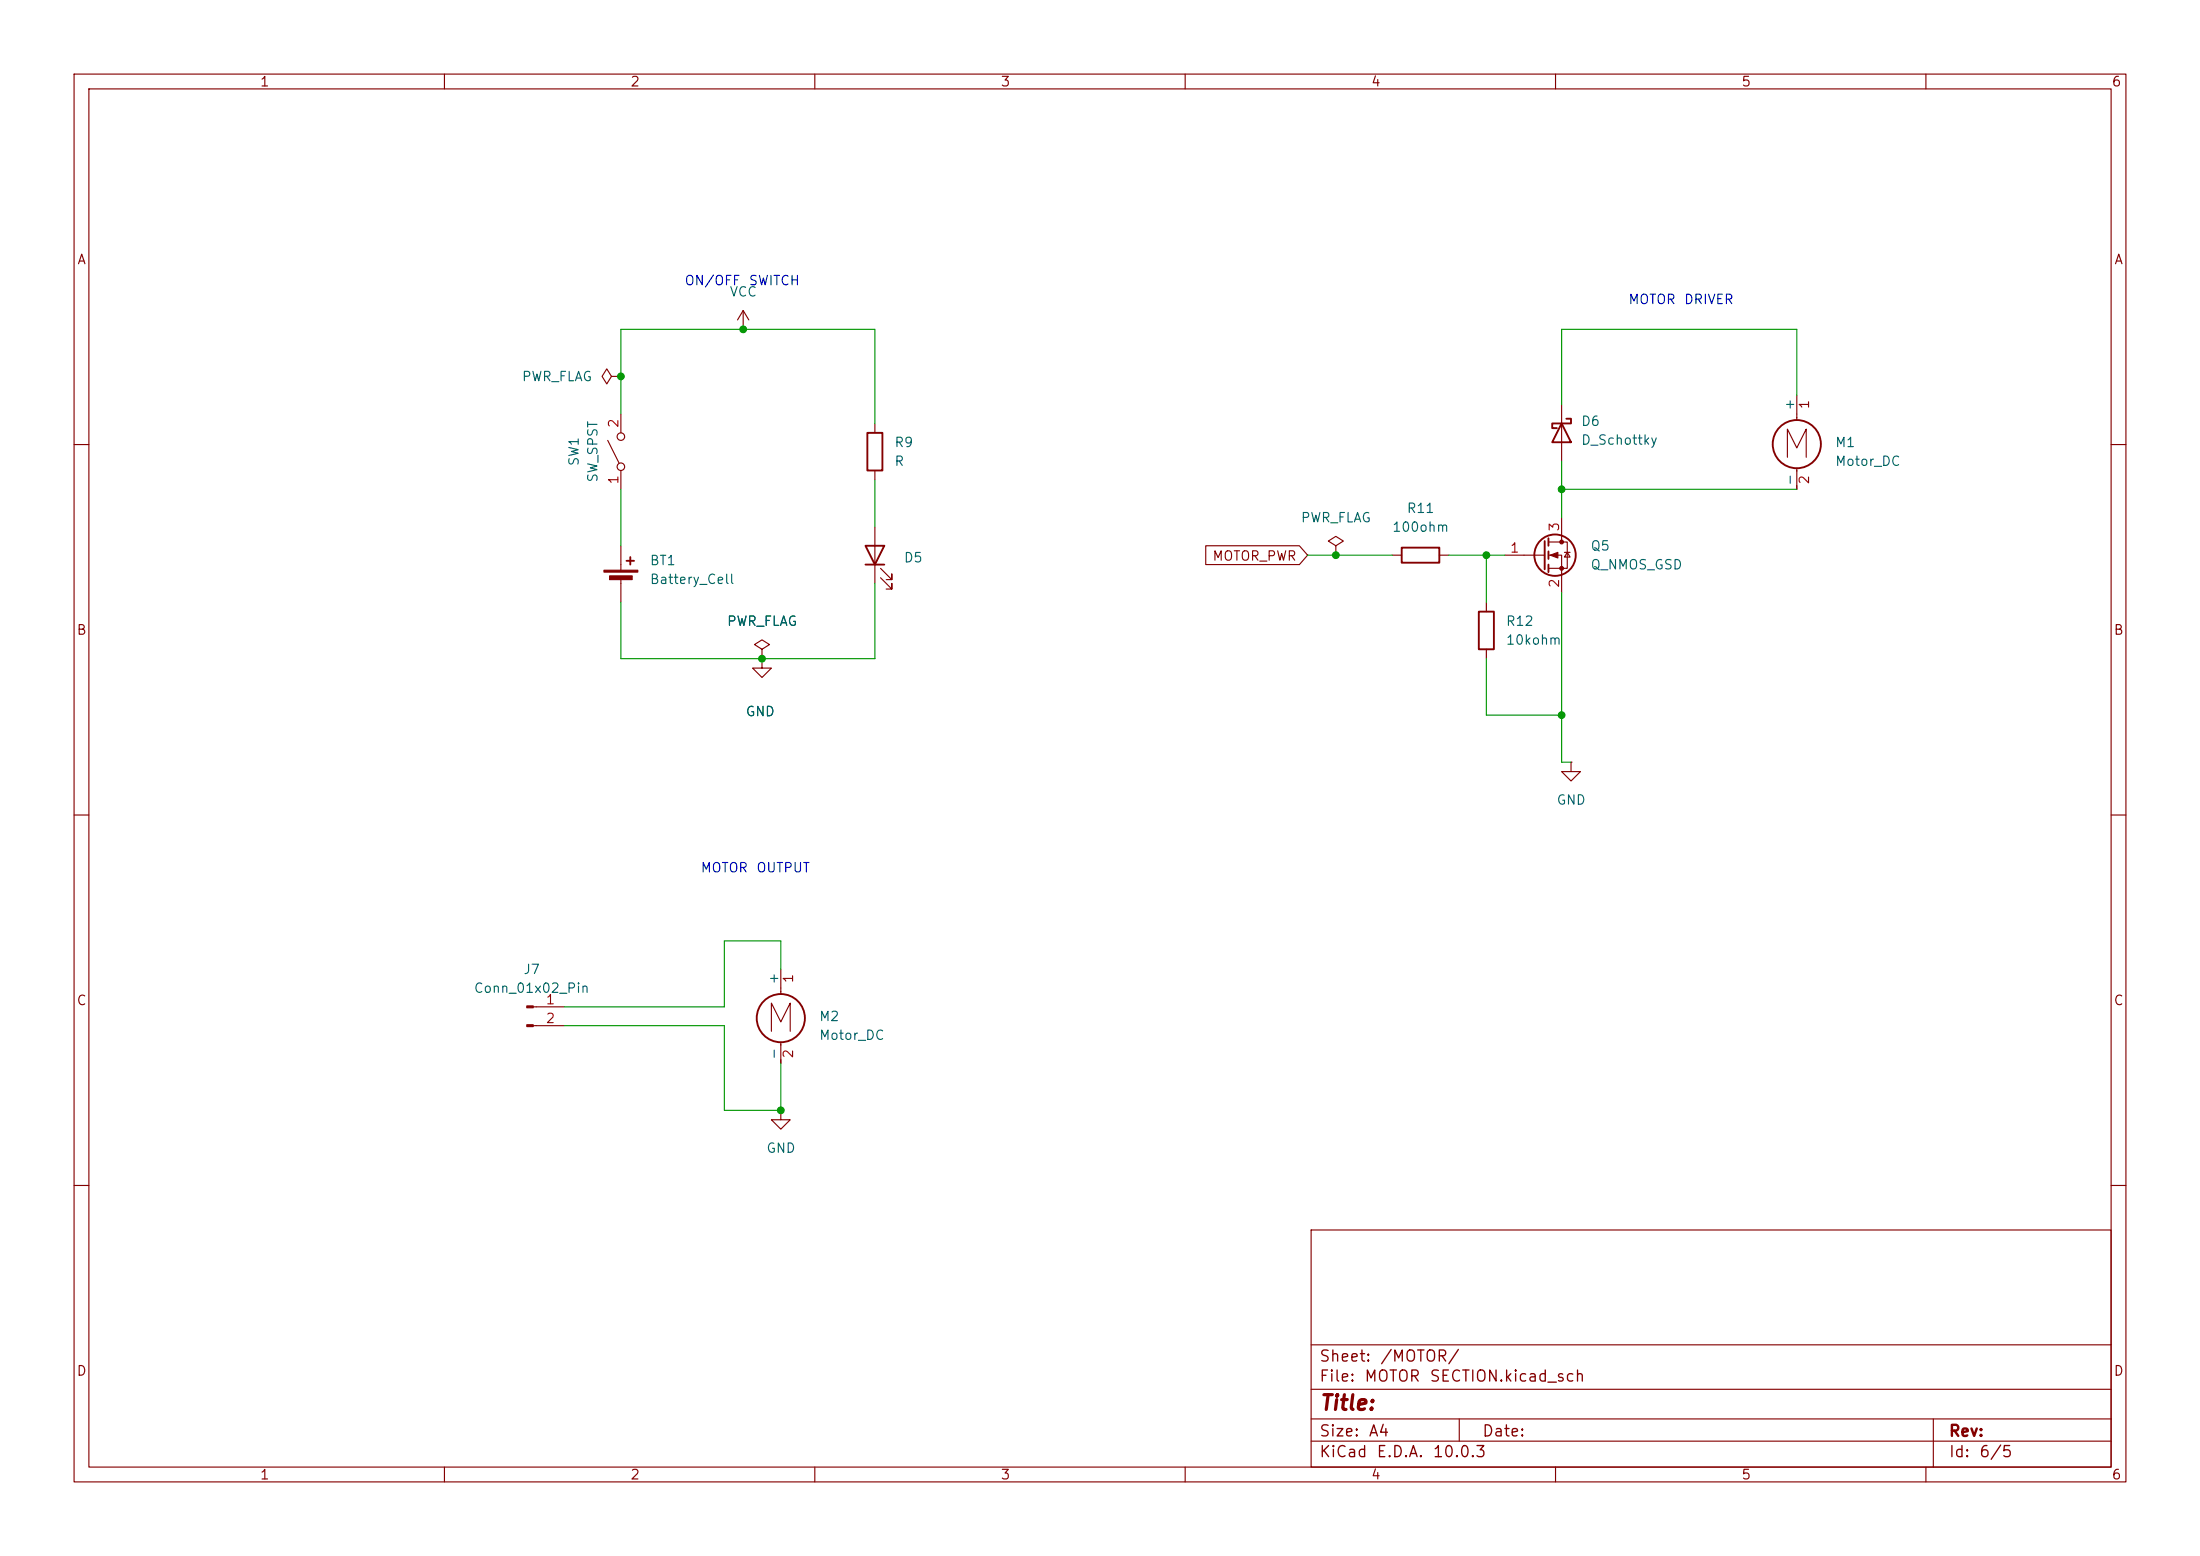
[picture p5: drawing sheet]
<svg xmlns="http://www.w3.org/2000/svg" width="297mm" height="210mm" viewBox="0 0 297 210" stroke-linecap="round" stroke-linejoin="round" font-family="sans-serif">
<g fill="none" stroke="#840000" stroke-width=".15">
<path d="M10 10h277v190h-277zM12 12h273v186h-273zM60 10v2M110 10v2M160 10v2M210 10v2M260 10v2M82 59.4l1.6 3.1M82.5 50.8l-.6-1-.6 1 .6 1 .6-1h1.3M83.8 50.8h.1M83.8 55.9v2.5M100.3 44.5h.1"/>
<path d="M100.3 41.9l-.7 1.3M100.3 41.9l.8 1.3M100.3 41.9v2.6M118.1 57.2v1.2M210.8 54.6v7.6M242.6 53.3v3.4M10 60h2M83.8 63.5v2.5M83.8 73.7v3.3M83.8 78v3.3M118.1 63.5v1.3M118.1 71.1v7.6"/>
<path d="M118.9 78l1.5 1.5v-.8v.8h-.8M118.9 76.7l1.5 1.5v-.7v.7h-.8M162.8 73.7h12.6l1.1 1.2-1.1 1.3h-12.6zM180.3 73.7l1.1-.7-1.1-.6-1 .6 1 .7v1.2M180.3 74.9h.1M188 74.9h1.2M194.3 74.9h1.3M203.2 74.9h5.3M209 73.2h2.6v3.5h-2.6M209 74.9h1.8v5.1M210.8 69.9v3.3M211.2 74.5h.8"/>
<path d="M211.6 74.5l.4 .7h-.8zM241.3 61.7v-3.8l1.3 2.6 1.2-2.6v3.8M242.6 63.2v2.8M285 60h2M102.9 88.9v1.3h1.2l-1.2 1.2-1.3-1.2h1.3M102.9 88.9h.1M102.9 87.6l1-.6-1-.6-1 .6 1 .6v1.3M200.7 81.3v1.3M200.7 87.6v1.3M10 110h2M212.1 102.9v1.2h1.3l-1.3 1.3-1.3-1.3h1.3M212.1 102.9h.1"/>
<path d="M285 110h2M72 135.9h4.2M72 138.4h4.2M104.1 139.2v-3.8l1.3 2.5 1.3-2.5v3.8M105.4 130.8v3.4M105.4 149.9v1.2h1.3l-1.3 1.3-1.3-1.3h1.3M105.4 149.9h.1M105.4 140.7v2.8M10 160h2M177 166h108v32h-108zM285 160h2M60 198v2"/>
<path d="M110 198v2M160 198v2M177 194.5h108M177 191.5h108M177 187.5h108M177 181.5h108M197 191.5v3M210 198v2M260 198v2M261 191.5v6.5"/>
<circle cx="83.8" cy="58.9" r=".51"/>
<circle cx="83.8" cy="63" r=".51"/>
</g>
<g fill="#840000" stroke="#840000" stroke-width=".15">
<path d="M81.5 77h4.6v.2h-4.6z"/>
<path d="M82.3 77.7h3v.5h-3z"/>
<path d="M71.1 135.8h.9v.2h-.9z"/>
<path d="M71.1 138.3h.9v.3h-.9z"/>
<path d="M209.3 74.9l1-.4v.8z"/>
<circle cx="210.8" cy="73.2" r=".25"/>
<circle cx="210.8" cy="76.7" r=".25"/>
</g>
<g fill="none" stroke="#840000" stroke-width=".25">
<path d="M117.1 58.4h2v5.1h-2zM210.8 57.2l1.3 2.5h-2.6zM211.5 56.5h.6v.7h-2.6v.6h.7M84.6 75.7h1M85.1 75.2v1M116.8 73.7h2.6l-1.3 2.5zM116.8 76.2h2.6M189.2 73.9h5.1v2h-5.1zM208.5 73v3.8M209 72.6v1.1M209 74.4v1M209 76.2v1"/>
<path d="M199.6 82.6h2.1v5h-2.1z"/>
<circle cx="242.6" cy="59.9" r="3.3"/>
<circle cx="209.9" cy="74.9" r="2.79"/>
<circle cx="105.4" cy="137.4" r="3.3"/>
</g>
<g fill="none" stroke="#009600" stroke-width=".15">
<path d="M83.8 55.9v-11.4h34.3v12.7M242.6 53.3v-8.8h-31.8v10.1M83.8 66v7.7M118.1 64.8v6.3M118.1 78.7v10.2h-34.3v-7.6M176.5 74.9h11.5M195.6 74.9h7.6M200.7 74.9v6.4M210.8 62.2v7.7M210.8 66h31.8M200.7 88.9v7.6h10.1M210.8 80v22.9h1.3"/>
<path d="M76.2 138.4h21.6v11.5h7.6v-6.4M105.4 130.8v-3.8h-7.6v8.9h-21.6"/>
</g>
<g fill="#009600" stroke="#009600" stroke-width=".14">
<circle cx="83.8" cy="50.8" r=".46"/>
<circle cx="100.3" cy="44.5" r=".46"/>
<circle cx="105.4" cy="149.9" r=".46"/>
<circle cx="102.9" cy="88.9" r=".46"/>
<circle cx="180.3" cy="74.9" r=".46"/>
<circle cx="200.7" cy="74.9" r=".46"/>
<circle cx="210.8" cy="96.5" r=".46"/>
<circle cx="210.8" cy="66" r=".46"/>
</g>
<text font-size="2" fill="#840000" x="178" y="190.8">Title:</text>
<g font-size="1.5" fill="#840000">
<text x="178" y="184.2">Sheet:</text>
<text x="186.2" y="184.2">/MOTOR/</text>
<text x="178" y="186.9">File:</text>
<text x="184.1" y="186.9">MOTOR</text>
<text x="192.9" y="186.9">SECTION.kicad_sch</text>
<text x="178" y="197.1">KiCad</text>
<text x="178" y="194.3">Size:</text>
<text x="184.7" y="194.3">A4</text>
<text x="185.7" y="197.1">E.D.A.</text>
<text x="193.3" y="197.1">10.0.3</text>
<text x="200" y="194.3">Date:</text>
<text x="263" y="194.3">Rev:</text>
<text x="263" y="197.1">Id:</text>
<text x="267.1" y="197.1">6/5</text>
</g>
<g font-size="1.3" fill="#840000">
<text x="35" y="12">1</text>
<text x="85" y="12">2</text>
<text x="135" y="12">3</text>
<text x="185" y="12">4</text>
<text x="235" y="12">5</text>
<text x="285" y="12">6</text>
<text x="10.3" y="36">A</text>
<text x="285.3" y="36">A</text>
<text x="163.6" y="76">MOTOR_PWR</text>
<text x="10.3" y="86">B</text>
<text x="285.3" y="86">B</text>
<text x="10.3" y="136">C</text>
<text x="285.3" y="136">C</text>
<text x="10.3" y="186">D</text>
<text x="285.3" y="186">D</text>
<text x="35" y="200">1</text>
<text x="85" y="200">2</text>
<text x="135" y="200">3</text>
<text x="185" y="200">4</text>
<text x="235" y="200">5</text>
<text x="285" y="200">6</text>
</g>
<g font-size="1.3" fill="#0000c2">
<text x="92.3" y="38.8">ON/OFF</text>
<text x="101" y="38.8">SWITCH</text>
<text x="219.7" y="41.4">MOTOR</text>
<text x="227.3" y="41.4">DRIVER</text>
<text x="94.5" y="118.1">MOTOR</text>
<text x="102" y="118.1">OUTPUT</text>
</g>
<g font-size="1.3" fill="#006464">
<text x="98.4" y="40.3">VCC</text>
<text x="70.4" y="51.8">PWR_FLAG</text>
<text x="213.4" y="57.8">D6</text>
<text x="242.5" y="55.5" transform="rotate(-90 242.5 55.5)">+</text>
<text x="78.4" y="63" transform="rotate(-90 78.4 63)">SW1</text>
<text x="81" y="65.2" transform="rotate(-90 81 65.2)">SW_SPST</text>
<text x="120.7" y="60.7">R9</text>
<text x="120.7" y="63.2">R</text>
<text x="213.4" y="60.3">D_Schottky</text>
<text x="242.5" y="65.7" transform="rotate(-90 242.5 65.7)">-</text>
<text x="247.7" y="60.7">M1</text>
<text x="247.7" y="63.2">Motor_DC</text>
<text x="175.5" y="70.8">PWR_FLAG</text>
<text x="189.8" y="69.6">R11</text>
<text x="87.6" y="76.6">BT1</text>
<text x="121.9" y="76.2">D5</text>
<text x="187.9" y="72.1">100ohm</text>
<text x="214.6" y="77.2">Q_NMOS_GSD</text>
<text x="214.6" y="74.6">Q5</text>
<text x="87.6" y="79.1">Battery_Cell</text>
<text x="98.1" y="84.8">PWR_FLAG</text>
<text x="203.2" y="84.8">R12</text>
<text x="203.2" y="87.3">10kohm</text>
<text x="100.6" y="97">GND</text>
<text x="210.1" y="108.9">GND</text>
<text x="70.6" y="131.8">J7</text>
<text x="63.9" y="134.3">Conn_01x02_Pin</text>
<text x="105.4" y="133" transform="rotate(-90 105.4 133)">+</text>
<text x="105.4" y="143.1" transform="rotate(-90 105.4 143.1)">-</text>
<text x="110.5" y="138.1">M2</text>
<text x="110.5" y="140.7">Motor_DC</text>
<text x="103.4" y="155.9">GND</text>
</g>
<g font-size="1.3" fill="#a90000">
<text x="83.8" y="57.9" transform="rotate(-90 83.8 57.9)">2</text>
<text x="244.5" y="55.3" transform="rotate(-90 244.5 55.3)">1</text>
<text x="83.8" y="65.5" transform="rotate(-90 83.8 65.5)">1</text>
<text x="244.5" y="65.5" transform="rotate(-90 244.5 65.5)">2</text>
<text x="210.8" y="71.8" transform="rotate(-90 210.8 71.8)">3</text>
<text x="203.8" y="74.9">1</text>
<text x="210.8" y="79.4" transform="rotate(-90 210.8 79.4)">2</text>
<text x="73.6" y="135.9">1</text>
<text x="107.4" y="132.8" transform="rotate(-90 107.4 132.8)">1</text>
<text x="73.6" y="138.4">2</text>
<text x="107.4" y="142.9" transform="rotate(-90 107.4 142.9)">2</text>
</g>
</svg>
